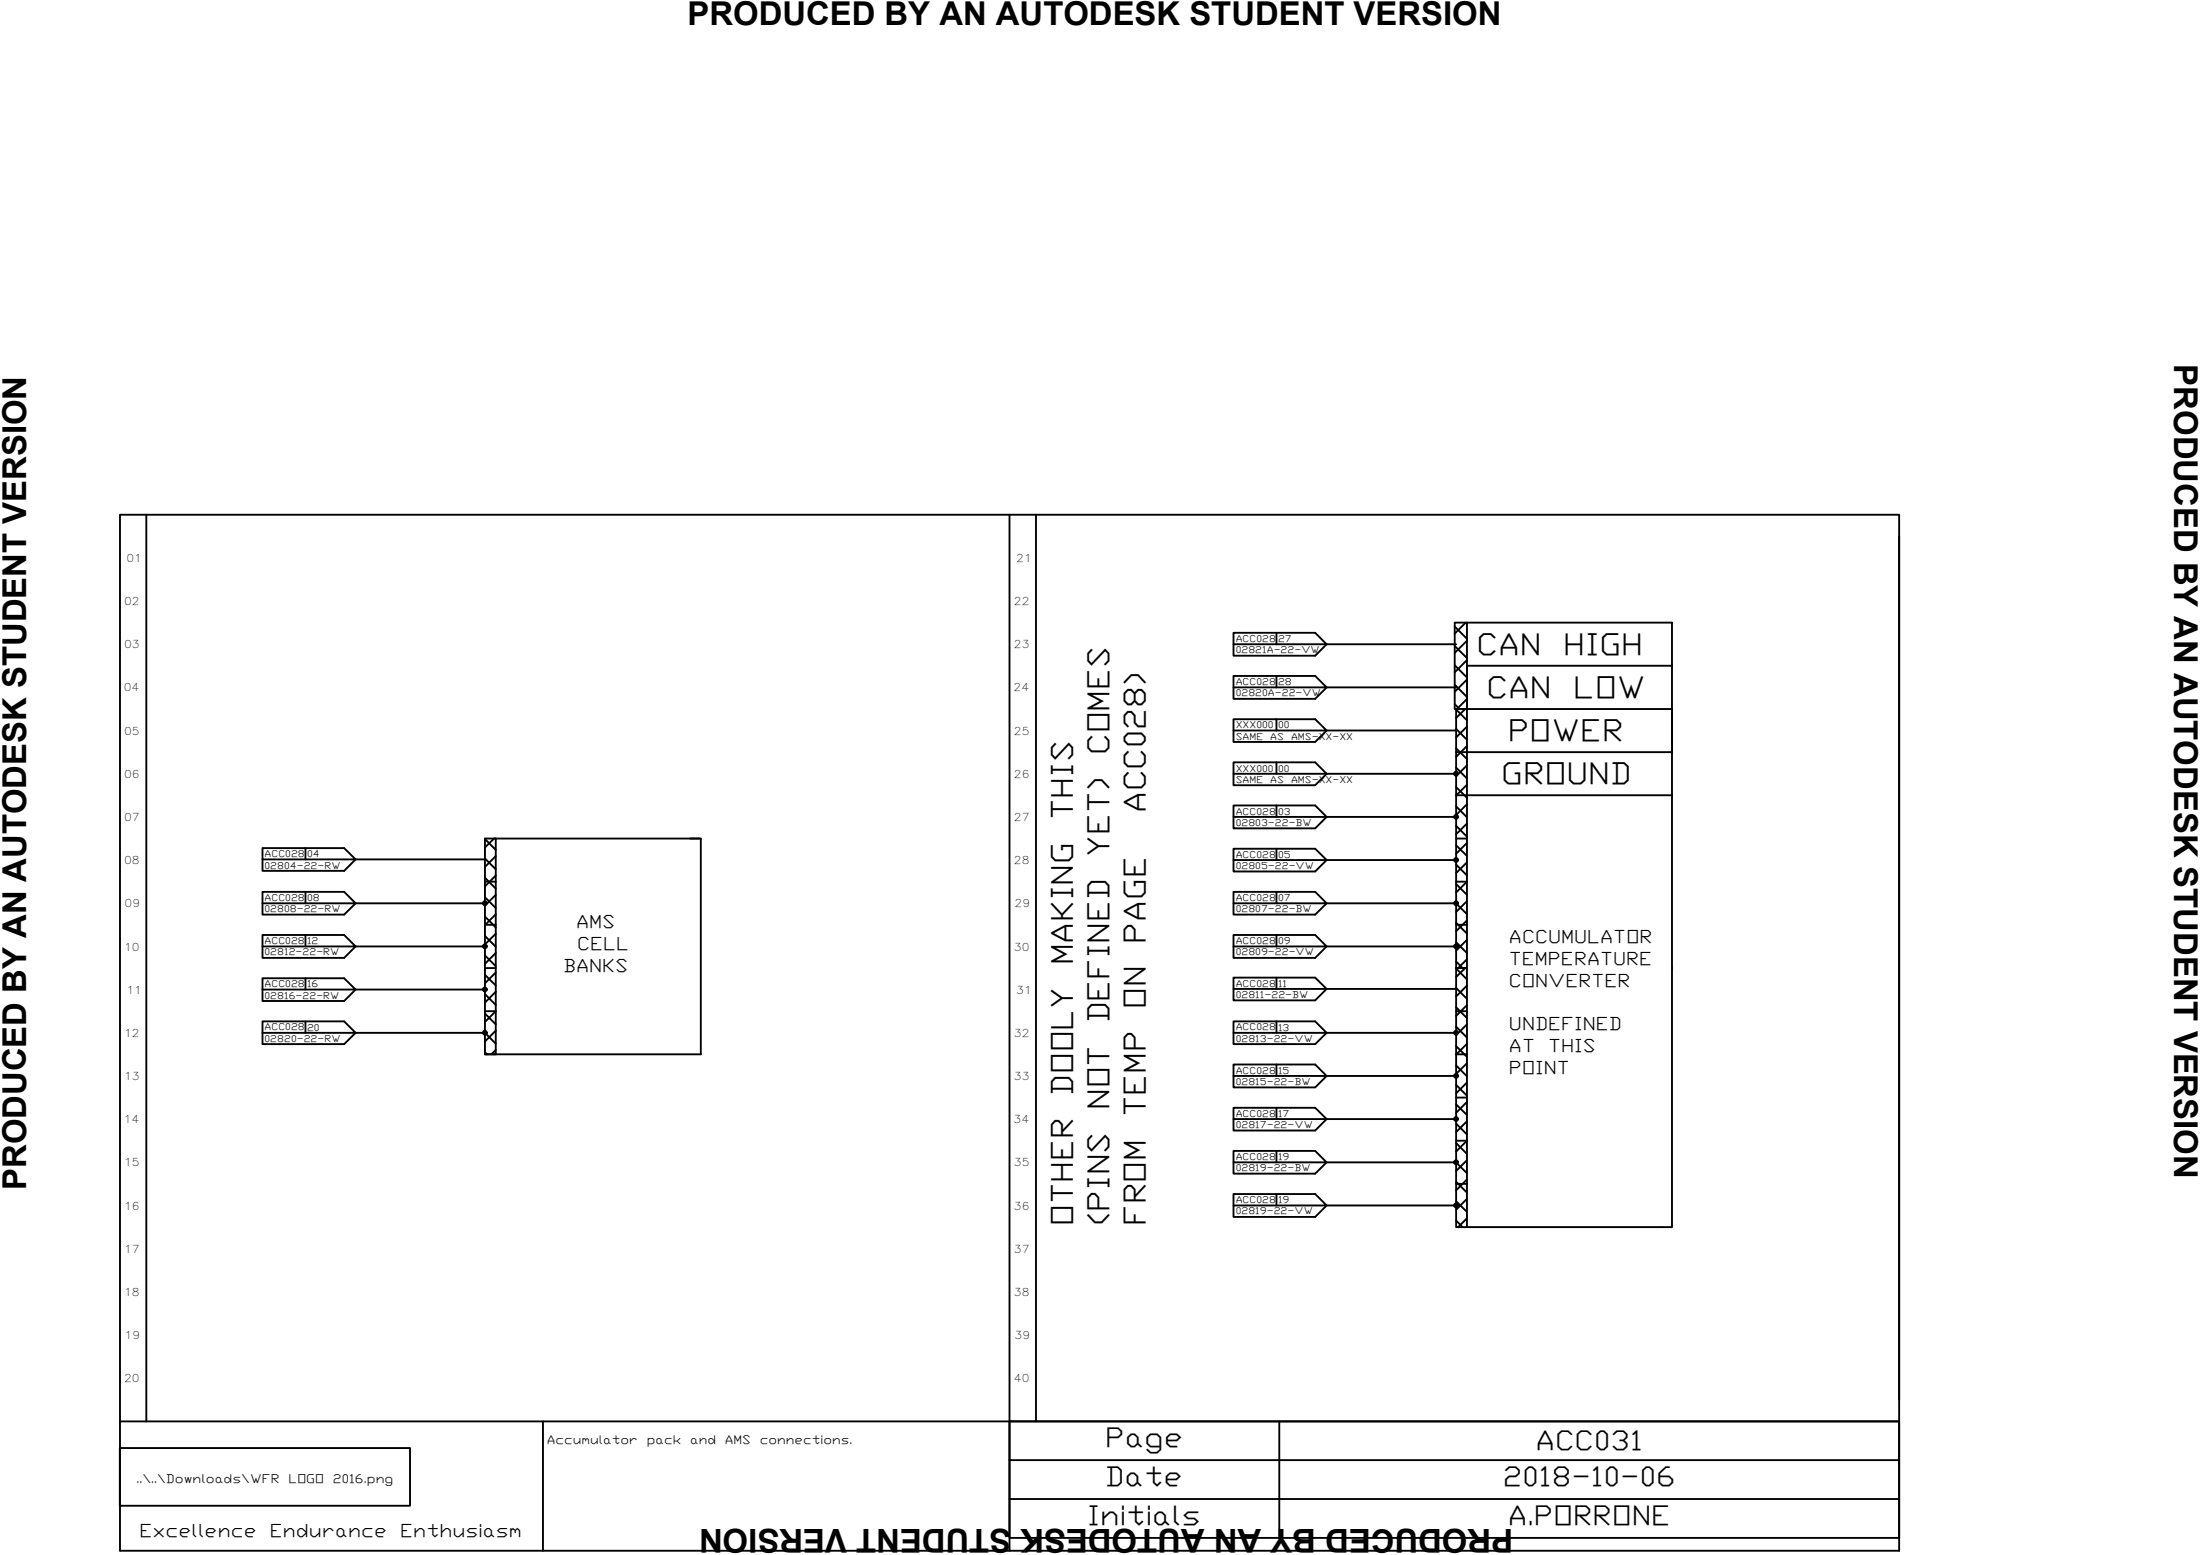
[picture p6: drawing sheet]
<svg xmlns="http://www.w3.org/2000/svg" width="297mm" height="210mm" viewBox="0 0 297 210" stroke-linecap="round" stroke-linejoin="round" font-family="sans-serif">
<g fill="none" stroke="#000" stroke-width=".25">
<path d="M16.2 69.5h240.2v139.8h-240.2zM19.8 69.5v122.4M136.3 69.5v139.8M139.9 69.5v122.4M256.4 72.4v116.5M166.5 98.6h12.6l-1.5-1.5h-11.1v3.1h11.1l1.5-1.6h17.5M166.5 92.8h12.6l-1.5-1.6h-11.1v3.1h11.1l1.5-1.5h17.5M166.5 87h12.6l-1.5-1.6h-11.1v3.1h11.1l1.5-1.5h17.5M172.3 85.4v1.6M172.3 91.2v1.6M172.3 97.1v1.5M196.4 95.1l.7 .6"/>
<path d="M196.4 92.4l1.7 1.7M196.4 89.8l1.7 1.7M196.4 87.2l1.7 1.6M196.4 84.6l1.7 1.6M196.6 95.7h1.5v35h-1.5zM196.6 98.4l1.5 1.5M196.6 95.8l1.5 1.4M197.8 95.7l-1.2 1.2M197.9 84l-1.5 1.5M198.1 84v11.7h-1.7v-11.7h29.3v81.6h-27.6v-34.9h-1.5v34.9h1.5M198.1 98.1l-1.5 1.4M198.1 86.5l-1.7 1.6"/>
<path d="M198.1 89.1l-1.7 1.7M198.1 91.7l-1.7 1.7M198.1 94.4l-1.4 1.3M225.7 89.9h-27.6v5.8h27.6v5.8h-29.1M35.4 116h12.6l-1.5-1.5h-11.1v3.1h11.1l1.5-1.6h17.5M41.2 114.5v1.5M65.5 118.5l1.4 1.4M65.5 115.9l1.4 1.4M65.5 113.3l1.4 1.4M65.5 113.2h29.1v29.1h-29.1zM65.5 119h1.4M66.7 113.2l-1.2 1.2"/>
<path d="M66.9 118.2l-1.4 1.4M66.9 115.6l-1.4 1.4M66.9 113.2v29.1M166.5 104.5h12.6l-1.5-1.6h-11.1v3.1h11.1l1.5-1.5h17.5M166.5 110.3h12.6l-1.5-1.6h-11.1v3.1h11.1l1.5-1.5h17.5M166.5 116.1h12.6l-1.5-1.5h-11.1v3h11.1l1.5-1.5h17.5M172.3 102.9v1.6M172.3 108.7v1.6M172.3 114.6v1.5M196.6 106.2l1.5 1.5M196.6 101l1.5 1.5M196.6 113.2h1.5"/>
<path d="M196.6 119h1.5l-1.5 1.5M196.6 119.3l1.5 1.5M196.6 116.7l1.5 1.5M196.6 114.1l1.5 1.4M196.6 111.5l1.5 1.4M196.6 108.9l1.5 1.4M196.6 103.6l1.5 1.5M196.6 107.4h29.1M196.7 104.7l-.1 .1M198.1 100.7l-1.5 1.5M198.1 105.9l-1.5 1.5M198.1 103.3l-1.2 1.2"/>
<path d="M198.1 108.6l-1.5 1.4M198.1 111.2l-1.5 1.4M198.1 113.8l-1.5 1.4M198.1 116.4l-1.5 1.4M35.4 121.9h12.6l-1.5-1.5h-11.1v3.1h11.1l1.5-1.6h17.5M35.4 127.8h12.6l-1.5-1.6h-11.1v3.1h11.1l1.5-1.5h17.5M35.4 133.6h12.6l-1.5-1.5h-11.1v3h11.1l1.5-1.5h17.5M35.4 139.4h12.6l-1.5-1.5h-11.1v3h11.1l1.5-1.5h17.5M41.2 120.4v1.5M41.2 126.2v1.6M41.2 132.1v1.5M41.2 137.9v1.5"/>
<path d="M65.5 123.7l1.4 1.5M65.5 136.5h1.4l-1.4 1.5M65.5 136.8l1.4 1.5M65.5 134.2l1.4 1.5M65.5 131.6l1.4 1.4M65.5 129l1.4 1.4M65.5 126.3l1.4 1.5M65.5 121.1l1.4 1.5M65.5 124.8h1.4M65.5 130.7h1.4M65.6 122.2l-.1 .1M65.7 139.6l1.2 1.3"/>
<path d="M66.9 123.4l-1.4 1.5M66.9 120.8l-1.2 1.2M66.9 126l-1.4 1.5M66.9 128.6l-1.4 1.5M66.9 131.3l-1.4 1.4M66.9 133.9l-1.4 1.4M66.9 139.1l-1.4 1.5M166.5 121.9h12.6l-1.5-1.5h-11.1v3.1h11.1l1.5-1.6h17.5M166.5 127.8h12.6l-1.5-1.6h-11.1v3.1h11.1l1.5-1.5h17.5M166.5 133.5h12.6l-1.5-1.5h-11.1v3h11.1l1.5-1.5h17.5M166.5 139.4h12.6l-1.5-1.5h-11.1v3h11.1l1.5-1.5h17.5M172.3 120.4v1.5"/>
<path d="M172.3 126.2v1.6M172.3 132v1.5M172.3 137.9v1.5M196.6 124.6l1.5 1.4M196.6 136l1.5 1.4M196.6 124.8h1.5M196.6 136.5h1.5M196.6 129.8l.9 .9M196.6 127.2l1.5 1.4M196.6 138.6l1.5 1.5M196.6 133.4l1.5 1.4M196.6 130.7l1.5 1.5"/>
<path d="M196.7 139.7h-.1M196.8 122.1l1.3 1.3M197.8 130.7l-1.2 1.2M198.1 124.2l-1.5 1.5M198.1 135.7l-1.5 1.4M198.1 121.6l-1.5 1.5M198.1 126.9l-1.5 1.4M198.1 129.5l-1.2 1.2M198.1 133l-1.5 1.5M198.1 138.3l-1.2 1.2M65.5 142l.3 .3M66.9 141.7l-.6 .6"/>
<path d="M166.5 145.2h12.6l-1.5-1.5h-11.1v3.1h11.1l1.5-1.6h17.5M166.5 151.1h12.6l-1.5-1.6h-11.1v3.1h11.1l1.5-1.5h17.5M166.5 156.9h12.6l-1.5-1.5h-11.1v3h11.1l1.5-1.5h17.5M172.3 143.7v1.5M172.3 149.5v1.6M172.3 155.4v1.5M196.6 159.5l1.5 1.5M196.6 141.2l1.5 1.5M196.6 142.3h1.5M196.6 154h1.5l-1.5 1.4M196.6 154.3l1.5 1.5M196.6 151.7l1.5 1.4"/>
<path d="M196.6 149.1l1.5 1.4M196.6 146.4l1.5 1.5M196.6 143.8l1.5 1.5M196.6 148.2h1.5M196.6 159.8h1.5M196.8 157.1l1.3 1.3M198.1 140.9l-1.5 1.5M198.1 159.2l-1.5 1.5M198.1 143.5l-1.5 1.5M198.1 146.1l-1.5 1.5M198.1 148.8l-1.5 1.4M198.1 151.4l-1.5 1.4"/>
<path d="M198.1 156.6l-1.5 1.5M166.5 162.7h12.6l-1.5-1.5h-11.1v3.1h11.1l1.5-1.6h17.5M172.3 161.2v1.5M196.6 164.8l.9 .8M196.6 162.2l1.5 1.4M198.1 161.8l-1.5 1.5M198.1 164.5l-1.2 1.1M16.2 195.5h39.2v7.8h-39.2zM16.2 191.9h240.2v15.7h-120.1v-15.7M73.3 191.9v17.4M136.3 197.1h120.1M172.7 191.9v15.7"/>
<path d="M136.3 202.3h120.1"/>
<circle cx="196.6" cy="104.4" r=".26"/>
<circle cx="196.6" cy="116.1" r=".26"/>
<circle cx="196.6" cy="110.3" r=".26"/>
<circle cx="196.6" cy="110.3" r=".16"/>
<circle cx="196.6" cy="104.4" r=".16"/>
<circle cx="196.6" cy="116.1" r=".16"/>
<circle cx="196.6" cy="104.4" r=".07"/>
<circle cx="196.6" cy="110.3" r=".07"/>
<circle cx="196.6" cy="116.1" r=".07"/>
<circle cx="65.5" cy="139.4" r=".26"/>
<circle cx="65.5" cy="121.9" r=".26"/>
<circle cx="65.5" cy="133.6" r=".26"/>
<circle cx="65.5" cy="127.7" r=".26"/>
<circle cx="65.5" cy="127.7" r=".16"/>
<circle cx="65.5" cy="121.9" r=".16"/>
<circle cx="65.5" cy="133.6" r=".16"/>
<circle cx="65.5" cy="139.4" r=".16"/>
<circle cx="65.5" cy="121.9" r=".07"/>
<circle cx="65.5" cy="139.4" r=".07"/>
<circle cx="65.5" cy="127.7" r=".07"/>
<circle cx="65.5" cy="133.6" r=".07"/>
<circle cx="196.6" cy="127.7" r=".26"/>
<circle cx="196.6" cy="139.4" r=".26"/>
<circle cx="196.6" cy="121.9" r=".26"/>
<circle cx="196.6" cy="127.7" r=".16"/>
<circle cx="196.6" cy="139.4" r=".16"/>
<circle cx="196.6" cy="121.9" r=".16"/>
<circle cx="196.6" cy="121.9" r=".07"/>
<circle cx="196.6" cy="127.7" r=".07"/>
<circle cx="196.6" cy="139.4" r=".07"/>
<circle cx="196.6" cy="156.9" r=".26"/>
<circle cx="196.6" cy="151" r=".26"/>
<circle cx="196.6" cy="145.2" r=".26"/>
<circle cx="196.6" cy="151" r=".16"/>
<circle cx="196.6" cy="145.2" r=".16"/>
<circle cx="196.6" cy="156.9" r=".16"/>
<circle cx="196.6" cy="151" r=".07"/>
<circle cx="196.6" cy="156.9" r=".07"/>
<circle cx="196.6" cy="145.2" r=".07"/>
<circle cx="196.6" cy="162.7" r=".26"/>
<circle cx="196.6" cy="162.7" r=".16"/>
<circle cx="196.6" cy="162.7" r=".07"/>
</g>
<g font-size="4.4">
<text x="92.8" y="3.4">PRODUCED BY AN AUTODESK STUDENT VERSION</text>
<text x="293.6" y="49.2" transform="rotate(90 293.6 49.2)">PRODUCED BY AN AUTODESK STUDENT VERSION</text>
<text x="3.5" y="160.6" transform="rotate(-90 3.5 160.6)">PRODUCED BY AN AUTODESK STUDENT VERSION</text>
<text x="204.3" y="206.4" transform="rotate(180 204.3 206.4)">PRODUCED BY AN AUTODESK STUDENT VERSION</text>
</g>
<g font-size="4.1">
<text x="199.3" y="88.5">CAN</text>
<text x="211.1" y="88.5">HIGH</text>
<text x="200.7" y="94.2">CAN</text>
<text x="212.4" y="94.2">LOW</text>
<text x="149.8" y="101.9" transform="rotate(-90 149.8 101.9)">COMES</text>
<text x="203.6" y="100">POWER</text>
<text x="202.7" y="105.8">GROUND</text>
<text x="144.8" y="110.7" transform="rotate(-90 144.8 110.7)">THIS</text>
<text x="154.7" y="109.8" transform="rotate(-90 154.7 109.8)">ACC028)</text>
<text x="149.8" y="115.6" transform="rotate(-90 149.8 115.6)">YET)</text>
<text x="144.8" y="130.3" transform="rotate(-90 144.8 130.3)">MAKING</text>
<text x="154.7" y="127.4" transform="rotate(-90 154.7 127.4)">PAGE</text>
<text x="154.7" y="136.2" transform="rotate(-90 154.7 136.2)">ON</text>
<text x="149.8" y="138.1" transform="rotate(-90 149.8 138.1)">DEFINED</text>
<text x="144.8" y="147.9" transform="rotate(-90 144.8 147.9)">DOOLY</text>
<text x="149.8" y="149.9" transform="rotate(-90 149.8 149.9)">NOT</text>
<text x="154.7" y="150.8" transform="rotate(-90 154.7 150.8)">TEMP</text>
<text x="144.8" y="165.5" transform="rotate(-90 144.8 165.5)">OTHER</text>
<text x="149.8" y="165.5" transform="rotate(-90 149.8 165.5)">(PINS</text>
<text x="154.7" y="165.5" transform="rotate(-90 154.7 165.5)">FROM</text>
</g>
<g font-size="3.7">
<text x="149.2" y="195.4">Page</text>
<text x="207.3" y="195.8">ACC031</text>
<text x="149.2" y="200.6">Date</text>
<text x="202.9" y="200.6">2018-10-06</text>
<text x="146.8" y="205.9">Initials</text>
<text x="203.6" y="205.9">A.PORRONE</text>
</g>
<g font-size="2.4">
<text x="77.8" y="125.3">AMS</text>
<text x="76" y="131.2">BANKS</text>
<text x="77.9" y="128.3">CELL</text>
<text x="203.7" y="130.3">TEMPERATURE</text>
<text x="203.7" y="127.3">ACCUMULATOR</text>
<text x="203.7" y="133.2">CONVERTER</text>
<text x="203.7" y="139.1">UNDEFINED</text>
<text x="203.7" y="142">AT</text>
<text x="209" y="142">THIS</text>
<text x="203.7" y="144.9">POINT</text>
<text x="18.8" y="207.5">Excellence</text>
<text x="36.4" y="207.5">Endurance</text>
<text x="54" y="207.5">Enthusiasm</text>
</g>
<g font-size="1.7">
<text x="18.4" y="200.2">..\..\Downloads\WFR</text>
<text x="39" y="200.2">LOGO</text>
<text x="44.9" y="200.2">2016.png</text>
</g>
<g font-size="1.6">
<text x="73.8" y="195">Accumulator</text>
<text x="87.3" y="195">pack</text>
<text x="93.2" y="195">and</text>
<text x="97.9" y="195">AMS</text>
<text x="102.6" y="195">connections.</text>
</g>
<g font-size="1.5">
<text x="17.1" y="75.9">01</text>
<text x="137.2" y="75.9">21</text>
<text x="16.7" y="81.7">02</text>
<text x="136.9" y="81.7">22</text>
<text x="16.7" y="87.5">03</text>
<text x="136.9" y="87.5">23</text>
<text x="16.7" y="93.3">04</text>
<text x="136.8" y="93.3">24</text>
<text x="16.7" y="99.2">05</text>
<text x="136.9" y="99.2">25</text>
<text x="16.7" y="105">06</text>
<text x="136.9" y="105">26</text>
<text x="16.7" y="110.8">07</text>
<text x="136.9" y="110.8">27</text>
<text x="16.7" y="116.6">08</text>
<text x="136.9" y="116.6">28</text>
<text x="16.8" y="122.5">09</text>
<text x="137" y="122.5">29</text>
<text x="16.7" y="128.3">10</text>
<text x="136.9" y="128.3">30</text>
<text x="17.1" y="134.1">11</text>
<text x="137.2" y="134.1">31</text>
<text x="16.7" y="139.9">12</text>
<text x="136.9" y="139.9">32</text>
<text x="16.7" y="145.8">13</text>
<text x="136.9" y="145.8">33</text>
<text x="16.7" y="151.6">14</text>
<text x="136.8" y="151.6">34</text>
<text x="16.7" y="157.4">15</text>
<text x="136.9" y="157.4">35</text>
<text x="16.7" y="163.3">16</text>
<text x="136.9" y="163.3">36</text>
<text x="16.7" y="169.1">17</text>
<text x="136.9" y="169.1">37</text>
<text x="16.7" y="174.9">18</text>
<text x="136.9" y="174.9">38</text>
<text x="16.8" y="180.8">19</text>
<text x="137" y="180.8">39</text>
<text x="16.7" y="186.6">20</text>
<text x="136.9" y="186.6">40</text>
</g>
<g font-size="1.3">
<text x="166.8" y="86.7">ACC028</text>
<text x="166.8" y="88.2">02821A-22-VW</text>
<text x="172.6" y="86.7">27</text>
<text x="166.8" y="92.5">ACC028</text>
<text x="166.8" y="94">02820A-22-VW</text>
<text x="172.6" y="92.5">28</text>
<text x="166.8" y="98.3">XXX000</text>
<text x="166.8" y="99.8">SAME</text>
<text x="171.5" y="99.8">AS</text>
<text x="172.6" y="98.3">00</text>
<text x="174.3" y="99.8">AMS-XX-XX</text>
<text x="166.8" y="104.2">XXX000</text>
<text x="166.8" y="105.7">SAME</text>
<text x="171.5" y="105.7">AS</text>
<text x="172.6" y="104.2">00</text>
<text x="174.3" y="105.7">AMS-XX-XX</text>
<text x="166.8" y="110">ACC028</text>
<text x="166.8" y="111.5">02803-22-BW</text>
<text x="172.6" y="110">03</text>
<text x="35.7" y="115.7">ACC028</text>
<text x="35.7" y="117.2">02804-22-RW</text>
<text x="41.5" y="115.7">04</text>
<text x="166.8" y="115.8">ACC028</text>
<text x="166.8" y="117.3">02805-22-VW</text>
<text x="172.6" y="115.8">05</text>
<text x="35.7" y="121.6">ACC028</text>
<text x="35.7" y="123.1">02808-22-RW</text>
<text x="41.5" y="121.6">08</text>
<text x="166.8" y="121.6">ACC028</text>
<text x="166.8" y="123.1">02807-22-BW</text>
<text x="172.6" y="121.6">07</text>
<text x="35.7" y="127.5">ACC028</text>
<text x="35.7" y="129">02812-22-RW</text>
<text x="41.5" y="127.5">12</text>
<text x="166.8" y="127.5">ACC028</text>
<text x="166.8" y="129">02809-22-VW</text>
<text x="172.6" y="127.5">09</text>
<text x="35.7" y="133.3">ACC028</text>
<text x="35.7" y="134.8">02816-22-RW</text>
<text x="41.5" y="133.3">16</text>
<text x="166.8" y="133.2">ACC028</text>
<text x="166.8" y="134.7">02811-22-BW</text>
<text x="172.6" y="133.2">11</text>
<text x="35.7" y="139.1">ACC028</text>
<text x="35.7" y="140.6">02820-22-RW</text>
<text x="41.5" y="139.1">20</text>
<text x="166.8" y="139.1">ACC028</text>
<text x="166.8" y="140.6">02813-22-VW</text>
<text x="172.6" y="139.1">13</text>
<text x="166.8" y="144.9">ACC028</text>
<text x="166.8" y="146.4">02815-22-BW</text>
<text x="172.6" y="144.9">15</text>
<text x="166.8" y="150.8">ACC028</text>
<text x="166.8" y="152.3">02817-22-VW</text>
<text x="172.6" y="150.8">17</text>
<text x="166.8" y="156.6">ACC028</text>
<text x="166.8" y="158.1">02819-22-BW</text>
<text x="172.6" y="156.6">19</text>
<text x="166.8" y="162.4">ACC028</text>
<text x="166.8" y="163.9">02819-22-VW</text>
<text x="172.6" y="162.4">19</text>
</g>
</svg>
